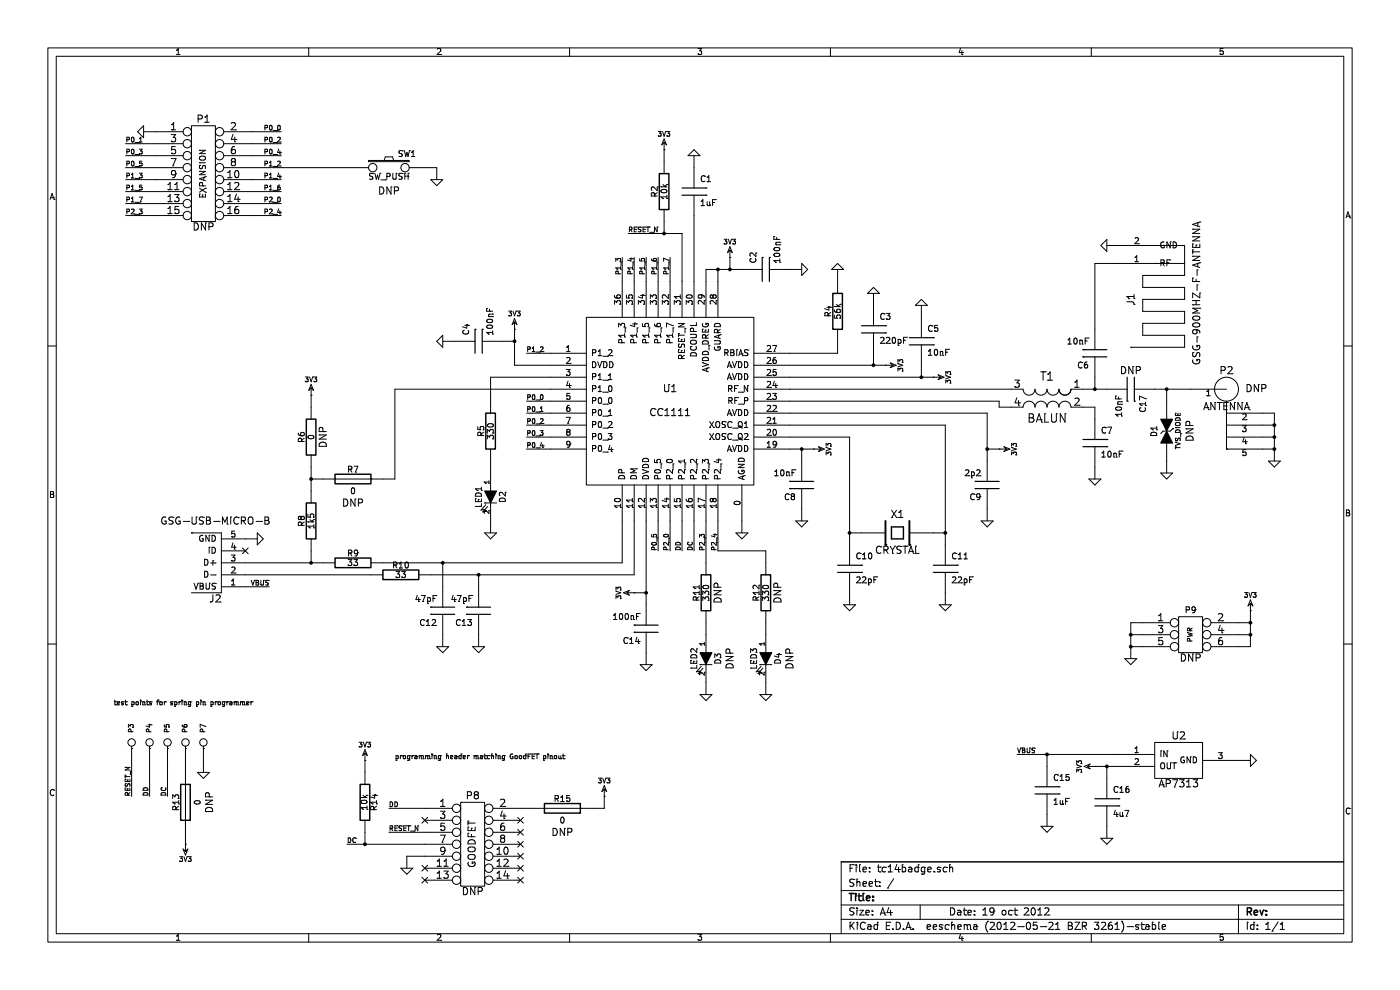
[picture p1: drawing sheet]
EESchema Schematic File Version 2  date Fri Oct 19 11:51:29 2012
LIBS:power
LIBS:device
LIBS:transistors
LIBS:conn
LIBS:linear
LIBS:regul
LIBS:74xx
LIBS:cmos4000
LIBS:adc-dac
LIBS:memory
LIBS:xilinx
LIBS:special
LIBS:microcontrollers
LIBS:dsp
LIBS:microchip
LIBS:analog_switches
LIBS:motorola
LIBS:texas
LIBS:intel
LIBS:audio
LIBS:interface
LIBS:digital-audio
LIBS:philips
LIBS:display
LIBS:cypress
LIBS:siliconi
LIBS:opto
LIBS:atmel
LIBS:contrib
LIBS:valves
LIBS:cc1111
LIBS:tc14badge-cache
EELAYER 25  0
EELAYER END
$Descr A4 11700 8267
encoding utf-8
Sheet 1 1
Title ""
Date "19 oct 2012"
Rev ""
Comp ""
Comment1 ""
Comment2 ""
Comment3 ""
Comment4 ""
$EndDescr
$Comp
L C C7
U 1 1
P 9150 3700
F 0 "C7" H 9200 3800 50  0000 L CNN
F 1 "10nF" H 9200 3600 50  0000 L CNN
F 4 "Murata" H 9150 3700 60  0001 C CNN "Manufacturer"
F 5 "GRM155R71E103KA01D" H 9150 3700 60  0001 C CNN "Part Number"
F 6 "CAP CER 10000PF 25V 10% X7R 0402" H 9150 3700 60  0001 C CNN "Description"
	1    9150 3700
	1    0    0    -1  
$EndComp
Connection ~ 9150 3250
Wire Wire Line
	9150 3150 9150 3250
Connection ~ 10450 5200
Wire Wire Line
	10450 5200 10350 5200
Wire Wire Line
	10450 5400 10350 5400
Wire Wire Line
	10450 5100 10450 5400
Connection ~ 9450 5300
Wire Wire Line
	9450 5300 9550 5300
Wire Wire Line
	2100 1100 2350 1100
Wire Wire Line
	1700 6350 1700 6450
Wire Wire Line
	1400 6650 1400 6350
Wire Wire Line
	1100 6350 1100 6650
Wire Wire Line
	5900 4700 5900 4350
Wire Wire Line
	2950 1400 2100 1400
Connection ~ 10650 3650
Wire Wire Line
	10650 3650 10550 3650
Wire Wire Line
	10650 3850 10650 3450
Wire Wire Line
	10650 3450 10550 3450
Wire Wire Line
	9750 3350 9750 3250
Wire Wire Line
	4100 3950 4100 3850
Wire Wire Line
	1050 1300 1300 1300
Wire Wire Line
	1050 1500 1300 1500
Wire Wire Line
	1050 1700 1300 1700
Wire Wire Line
	2100 1200 2350 1200
Wire Wire Line
	2100 1600 2350 1600
Wire Wire Line
	2100 1800 2350 1800
Wire Wire Line
	1200 1100 1300 1100
Wire Wire Line
	6000 4350 6000 4600
Wire Wire Line
	5600 4600 5600 4350
Wire Wire Line
	4400 3750 4600 3750
Wire Wire Line
	4400 3550 4600 3550
Wire Wire Line
	4400 3350 4600 3350
Wire Wire Line
	8500 6300 9350 6300
Wire Wire Line
	2150 4500 2050 4500
Wire Wire Line
	4350 6750 4450 6750
Wire Wire Line
	3550 6950 3250 6950
Connection ~ 3050 7050
Wire Wire Line
	3050 6950 3050 7050
Wire Wire Line
	3550 6750 3250 6750
Wire Wire Line
	5500 2350 5500 2150
Wire Wire Line
	5400 2350 5400 2150
Wire Wire Line
	4100 4450 4100 4350
Connection ~ 5550 1950
Wire Wire Line
	5250 1950 5700 1950
Wire Wire Line
	5800 4600 5800 4350
Connection ~ 3700 4700
Wire Wire Line
	5200 4700 5200 4350
Wire Wire Line
	3200 4700 5200 4700
Connection ~ 8750 6300
Wire Wire Line
	2050 4900 2250 4900
Connection ~ 2600 4700
Wire Wire Line
	2600 4600 2600 4700
Wire Wire Line
	2700 4000 2600 4000
Wire Wire Line
	4000 5400 4000 5300
Wire Wire Line
	3700 4900 3700 4700
Wire Wire Line
	2050 4800 3100 4800
Wire Wire Line
	10450 6350 10350 6350
Connection ~ 9250 6400
Wire Wire Line
	9350 6400 9150 6400
Wire Wire Line
	6600 3050 7400 3050
Wire Wire Line
	8250 4350 8250 4250
Wire Wire Line
	8250 3850 8250 3450
Wire Wire Line
	7100 4550 7100 3650
Wire Wire Line
	7100 3650 6600 3650
Connection ~ 6700 3750
Wire Wire Line
	6700 3850 6700 3750
Connection ~ 4300 2850
Connection ~ 6100 2250
Wire Wire Line
	6100 2150 6100 2250
Wire Wire Line
	6200 2250 5900 2250
Wire Wire Line
	5900 2250 5900 2350
Wire Wire Line
	6600 2950 7000 2950
Wire Wire Line
	5800 2350 5800 1800
Wire Wire Line
	7100 4950 7100 5050
Wire Wire Line
	8250 3450 6600 3450
Wire Wire Line
	8450 3250 6600 3250
Wire Wire Line
	9250 3250 9050 3250
Wire Wire Line
	9050 3400 9150 3400
Wire Wire Line
	9150 3400 9150 3500
Wire Wire Line
	9350 2050 9250 2050
Wire Wire Line
	9150 3900 9150 4000
Wire Wire Line
	6600 3350 8350 3350
Wire Wire Line
	8350 3350 8350 3400
Wire Wire Line
	8350 3400 8450 3400
Wire Wire Line
	6800 3750 6600 3750
Wire Wire Line
	7200 4450 7100 4450
Connection ~ 7100 4450
Wire Wire Line
	7800 4450 7900 4450
Connection ~ 7900 4450
Wire Wire Line
	7900 4950 7900 5050
Wire Wire Line
	5800 1300 5800 1400
Wire Wire Line
	7000 2250 7000 2350
Wire Wire Line
	6000 2350 6000 2250
Connection ~ 6000 2250
Wire Wire Line
	6600 2250 6700 2250
Wire Wire Line
	3700 2850 3800 2850
Wire Wire Line
	5400 5550 5400 5450
Wire Wire Line
	5300 4950 5400 4950
Wire Wire Line
	5400 4350 5400 5050
Connection ~ 5400 4950
Wire Wire Line
	6700 4350 6700 4250
Wire Wire Line
	7900 3550 6600 3550
Wire Wire Line
	7900 4550 7900 3550
Wire Wire Line
	8350 3750 8250 3750
Connection ~ 8250 3750
Wire Wire Line
	7000 2950 7000 2850
Wire Wire Line
	7700 2550 7700 2650
Wire Wire Line
	7800 3150 6600 3150
Wire Wire Line
	7700 3050 7700 3150
Connection ~ 7700 3150
Connection ~ 7300 3050
Wire Wire Line
	7300 2950 7300 3050
Wire Wire Line
	7300 2450 7300 2550
Wire Wire Line
	9250 6500 9250 6400
Wire Wire Line
	9250 7000 9250 6900
Wire Wire Line
	8750 6900 8750 6800
Wire Wire Line
	2700 4700 2050 4700
Wire Wire Line
	4000 4900 4000 4800
Wire Wire Line
	3700 5400 3700 5300
Wire Wire Line
	4600 3250 3300 3250
Wire Wire Line
	3300 3250 3300 4000
Wire Wire Line
	3300 4000 3200 4000
Wire Wire Line
	2600 4100 2600 3900
Connection ~ 2600 4000
Wire Wire Line
	2600 3300 2600 3400
Wire Wire Line
	3600 4800 5300 4800
Wire Wire Line
	5300 4800 5300 4350
Connection ~ 4000 4800
Wire Wire Line
	5700 4350 5700 4600
Wire Wire Line
	5700 1950 5700 2350
Wire Wire Line
	5550 1850 5550 1950
Wire Wire Line
	5550 1250 5550 1350
Wire Wire Line
	4200 2850 4300 2850
Wire Wire Line
	4300 2750 4300 3050
Wire Wire Line
	4300 3050 4600 3050
Wire Wire Line
	5600 2350 5600 2150
Wire Wire Line
	5300 2350 5300 2150
Wire Wire Line
	3550 7050 2900 7050
Wire Wire Line
	3050 6350 3050 6450
Wire Wire Line
	3400 7250 3400 7150
Wire Wire Line
	3400 7150 3550 7150
Wire Wire Line
	4950 6750 5050 6750
Wire Wire Line
	5050 6750 5050 6650
Wire Wire Line
	8750 6400 8750 6300
Wire Wire Line
	4600 2950 4400 2950
Wire Wire Line
	4600 3450 4400 3450
Wire Wire Line
	4600 3650 4400 3650
Wire Wire Line
	5200 2350 5200 2150
Wire Wire Line
	2100 1700 2350 1700
Wire Wire Line
	2100 1500 2350 1500
Wire Wire Line
	2350 1300 2100 1300
Wire Wire Line
	1300 1800 1050 1800
Wire Wire Line
	1300 1600 1050 1600
Wire Wire Line
	1300 1400 1050 1400
Wire Wire Line
	1050 1200 1300 1200
Wire Wire Line
	4100 3350 4100 3150
Wire Wire Line
	4100 3150 4600 3150
Wire Wire Line
	9750 3950 9750 3850
Wire Wire Line
	9650 3250 9950 3250
Connection ~ 9750 3250
Wire Wire Line
	9350 2200 9150 2200
Wire Wire Line
	10550 3550 10650 3550
Connection ~ 10650 3550
Wire Wire Line
	10650 3750 10550 3750
Connection ~ 10650 3750
Wire Wire Line
	3650 1500 3650 1400
Wire Wire Line
	3650 1400 3550 1400
Wire Wire Line
	5900 5300 5900 5200
Wire Wire Line
	5900 5800 5900 5700
Wire Wire Line
	6000 4600 6400 4600
Wire Wire Line
	6400 4600 6400 4700
Wire Wire Line
	6400 5800 6400 5700
Wire Wire Line
	6400 5300 6400 5200
Wire Wire Line
	9150 2200 9150 2750
Wire Wire Line
	1250 6350 1250 6650
Wire Wire Line
	1550 6350 1550 6450
Wire Wire Line
	1550 7050 1550 6950
Wire Wire Line
	5500 4350 5500 4600
Wire Wire Line
	9450 5500 9450 5200
Wire Wire Line
	9450 5200 9550 5200
Wire Wire Line
	9450 5400 9550 5400
Connection ~ 9450 5400
Wire Wire Line
	10350 5300 10450 5300
Connection ~ 10450 5300
Wire Wire Line
	6200 4450 6200 4350
$Comp
L C C17
U 1 1
P 9450 3250
F 0 "C17" H 9500 3350 50  0000 L CNN
F 1 "10nF" H 9500 3150 50  0000 L CNN
F 4 "Murata" H 9450 3250 60  0001 C CNN "Manufacturer"
F 5 "GRM188R71H103KA01D" H 9450 3250 60  0001 C CNN "Part Number"
F 6 "CAP CER 10000PF 50V 10% X7R 0603" H 9450 3250 60  0001 C CNN "Description"
F 7 "DNP" V 9300 3250 60  0000 C CNN "Note"
	1    9450 3250
	0    1    1    0   
$EndComp
$Comp
L GND #PWR01
U 1 1
P 6200 4450
F 0 "#PWR01" H 6200 4450 30  0001 C CNN
F 1 "GND" H 6200 4380 30  0001 C CNN
	1    6200 4450
	1    0    0    -1  
$EndComp
$Comp
L 3V3 #PWR02
U 1 1
P 10450 5100
F 0 "#PWR02" H 10450 5200 40  0001 C CNN
F 1 "3V3" H 10450 5225 40  0000 C CNN
	1    10450 5100
	1    0    0    -1  
$EndComp
$Comp
L GND #PWR03
U 1 1
P 9450 5500
F 0 "#PWR03" H 9450 5500 30  0001 C CNN
F 1 "GND" H 9450 5430 30  0001 C CNN
	1    9450 5500
	1    0    0    -1  
$EndComp
$Comp
L CONN_3X2 P9
U 1 1
P 9950 5350
F 0 "P9" H 9950 5600 50  0000 C CNN
F 1 "PWR" V 9950 5400 40  0000 C CNN
F 4 "DNP" H 9950 5200 60  0000 C CNN "Note"
	1    9950 5350
	1    0    0    -1  
$EndComp
Text Label 1050 1400 0    40   ~ 0
P0_5
$Comp
L 3V3 #PWR04
U 1 1
P 4300 2750
F 0 "#PWR04" H 4300 2850 40  0001 C CNN
F 1 "3V3" H 4300 2875 40  0000 C CNN
	1    4300 2750
	1    0    0    -1  
$EndComp
$Comp
L 3V3 #PWR05
U 1 1
P 7400 3050
F 0 "#PWR05" H 7400 3150 40  0001 C CNN
F 1 "3V3" H 7400 3175 40  0000 C CNN
	1    7400 3050
	0    1    1    0   
$EndComp
$Comp
L 3V3 #PWR06
U 1 1
P 7800 3150
F 0 "#PWR06" H 7800 3250 40  0001 C CNN
F 1 "3V3" H 7800 3275 40  0000 C CNN
	1    7800 3150
	0    1    1    0   
$EndComp
$Comp
L 3V3 #PWR07
U 1 1
P 8350 3750
F 0 "#PWR07" H 8350 3850 40  0001 C CNN
F 1 "3V3" H 8350 3875 40  0000 C CNN
	1    8350 3750
	0    1    1    0   
$EndComp
$Comp
L 3V3 #PWR08
U 1 1
P 6800 3750
F 0 "#PWR08" H 6800 3850 40  0001 C CNN
F 1 "3V3" H 6800 3875 40  0000 C CNN
	1    6800 3750
	0    1    1    0   
$EndComp
$Comp
L CRYSTAL X1
U 1 1
P 7500 4450
F 0 "X1" H 7500 4600 60  0000 C CNN
F 1 "CRYSTAL" H 7500 4300 60  0000 C CNN
F 4 "TXC" H 7500 4450 60  0001 C CNN "Manufacturer"
F 5 "7A-48.000MAAJ-T" H 7500 4450 60  0001 C CNN "Part Number"
F 6 "CRYSTAL 48.000 MHZ 18PF SMD" H 7500 4450 60  0001 C CNN "Description"
	1    7500 4450
	1    0    0    -1  
$EndComp
$Comp
L CC1111 U1
U 1 1
P 5600 3350
F 0 "U1" H 5600 3450 60  0000 C CNN
F 1 "CC1111" H 5600 3250 60  0000 C CNN
F 4 "Texas Instruments" H 5600 3350 60  0001 C CNN "Manufacturer"
F 5 "CC1111F32RSPR" H 5600 3350 60  0001 C CNN "Part Number"
F 6 "IC SUB1GHZ W/MCU USB 32KB 36-QFN" H 5600 3350 60  0001 C CNN "Description"
	1    5600 3350
	1    0    0    -1  
$EndComp
$Comp
L 3V3 #PWR09
U 1 1
P 9150 6400
F 0 "#PWR09" H 9150 6500 40  0001 C CNN
F 1 "3V3" H 9150 6525 40  0000 C CNN
	1    9150 6400
	0    -1   -1   0   
$EndComp
$Comp
L 3V3 #PWR010
U 1 1
P 5300 4950
F 0 "#PWR010" H 5300 5050 40  0001 C CNN
F 1 "3V3" H 5300 5075 40  0000 C CNN
	1    5300 4950
	0    -1   -1   0   
$EndComp
$Comp
L 3V3 #PWR011
U 1 1
P 5050 6650
F 0 "#PWR011" H 5050 6750 40  0001 C CNN
F 1 "3V3" H 5050 6775 40  0000 C CNN
	1    5050 6650
	1    0    0    -1  
$EndComp
$Comp
L 3V3 #PWR012
U 1 1
P 3050 6350
F 0 "#PWR012" H 3050 6450 40  0001 C CNN
F 1 "3V3" H 3050 6475 40  0000 C CNN
	1    3050 6350
	1    0    0    -1  
$EndComp
$Comp
L GND #PWR013
U 1 1
P 1700 6450
F 0 "#PWR013" H 1700 6450 30  0001 C CNN
F 1 "GND" H 1700 6380 30  0001 C CNN
	1    1700 6450
	1    0    0    -1  
$EndComp
$Comp
L 3V3 #PWR014
U 1 1
P 1550 7050
F 0 "#PWR014" H 1550 7150 40  0001 C CNN
F 1 "3V3" H 1550 7175 40  0000 C CNN
	1    1550 7050
	-1   0    0    1   
$EndComp
$Comp
L 3V3 #PWR015
U 1 1
P 2600 3300
F 0 "#PWR015" H 2600 3400 40  0001 C CNN
F 1 "3V3" H 2600 3425 40  0000 C CNN
	1    2600 3300
	1    0    0    -1  
$EndComp
$Comp
L 3V3 #PWR016
U 1 1
P 6100 2150
F 0 "#PWR016" H 6100 2250 40  0001 C CNN
F 1 "3V3" H 6100 2275 40  0000 C CNN
	1    6100 2150
	1    0    0    -1  
$EndComp
$Comp
L 3V3 #PWR017
U 1 1
P 5550 1250
F 0 "#PWR017" H 5550 1350 40  0001 C CNN
F 1 "3V3" H 5550 1375 40  0000 C CNN
	1    5550 1250
	1    0    0    -1  
$EndComp
Text Notes 3300 6350 0    40   ~ 0
programming header matching GoodFET pinout
Text Notes 950  5900 0    40   ~ 0
test points for spring pin programmer
$Comp
L R-SHORTED R13
U 1 1
P 1550 6700
F 0 "R13" V 1630 6700 50  0000 C CNN
F 1 "0" V 1450 6700 50  0000 C CNN
F 4 "DNP" V 1350 6700 60  0000 C CNN "Note"
	1    1550 6700
	-1   0    0    1   
$EndComp
Text Label 1400 6650 1    40   ~ 0
DC
Text Label 1250 6650 1    40   ~ 0
DD
Text Label 1100 6650 1    40   ~ 0
RESET_N
$Comp
L CONN_1 P7
U 1 1
P 1700 6200
F 0 "P7" H 1780 6200 40  0000 L CNN
F 1 "GND" H 1700 6255 30  0001 C CNN
F 4 "DNP" H 1700 6200 60  0001 C CNN "Note"
	1    1700 6200
	0    -1   -1   0   
$EndComp
$Comp
L CONN_1 P6
U 1 1
P 1550 6200
F 0 "P6" H 1630 6200 40  0000 L CNN
F 1 "3V3" H 1550 6255 30  0001 C CNN
F 4 "DNP" H 1550 6200 60  0001 C CNN "Note"
	1    1550 6200
	0    -1   -1   0   
$EndComp
$Comp
L CONN_1 P5
U 1 1
P 1400 6200
F 0 "P5" H 1480 6200 40  0000 L CNN
F 1 "DC" H 1400 6255 30  0001 C CNN
F 4 "DNP" H 1400 6200 60  0001 C CNN "Note"
	1    1400 6200
	0    -1   -1   0   
$EndComp
$Comp
L CONN_1 P4
U 1 1
P 1250 6200
F 0 "P4" H 1330 6200 40  0000 L CNN
F 1 "DD" H 1250 6255 30  0001 C CNN
F 4 "DNP" H 1250 6200 60  0001 C CNN "Note"
	1    1250 6200
	0    -1   -1   0   
$EndComp
$Comp
L CONN_1 P3
U 1 1
P 1100 6200
F 0 "P3" H 1180 6200 40  0000 L CNN
F 1 "RESET_N" H 1100 6255 30  0001 C CNN
F 4 "DNP" H 1100 6200 60  0001 C CNN "Note"
	1    1100 6200
	0    -1   -1   0   
$EndComp
$Comp
L LED D4
U 1 1
P 6400 5500
F 0 "D4" H 6400 5600 50  0000 C CNN
F 1 "LED3" H 6400 5400 50  0000 C CNN
F 4 "OSRAM" H 6400 5500 60  0001 C CNN "Manufacturer"
F 5 "LG Q971-KN-1" H 6400 5500 60  0001 C CNN "Part Number"
F 6 "LED CHIPLED 570NM GREEN 0603 SMD" H 6400 5500 60  0001 C CNN "Description"
F 7 "DNP" H 6400 5700 60  0000 C CNN "Note"
	1    6400 5500
	0    1    1    0   
$EndComp
$Comp
L R R12
U 1 1
P 6400 4950
F 0 "R12" V 6480 4950 50  0000 C CNN
F 1 "330" V 6400 4950 50  0000 C CNN
F 4 "Stackpole" H 6400 4950 60  0001 C CNN "Manufacturer"
F 5 "RMCF0603JT330R" H 6400 4950 60  0001 C CNN "Part Number"
F 6 "RES 330 OHM 1/10W 5% 0603 SMD" H 6400 4950 60  0001 C CNN "Description"
F 7 "DNP" V 6300 4950 60  0000 C CNN "Note"
	1    6400 4950
	-1   0    0    1   
$EndComp
$Comp
L GND #PWR018
U 1 1
P 6400 5800
F 0 "#PWR018" H 6400 5800 30  0001 C CNN
F 1 "GND" H 6400 5730 30  0001 C CNN
	1    6400 5800
	1    0    0    -1  
$EndComp
$Comp
L GND #PWR019
U 1 1
P 5900 5800
F 0 "#PWR019" H 5900 5800 30  0001 C CNN
F 1 "GND" H 5900 5730 30  0001 C CNN
	1    5900 5800
	1    0    0    -1  
$EndComp
$Comp
L R R11
U 1 1
P 5900 4950
F 0 "R11" V 5980 4950 50  0000 C CNN
F 1 "330" V 5900 4950 50  0000 C CNN
F 4 "Stackpole" H 5900 4950 60  0001 C CNN "Manufacturer"
F 5 "RMCF0603JT330R" H 5900 4950 60  0001 C CNN "Part Number"
F 6 "RES 330 OHM 1/10W 5% 0603 SMD" H 5900 4950 60  0001 C CNN "Description"
F 7 "DNP" V 5800 4950 60  0000 C CNN "Note"
	1    5900 4950
	-1   0    0    1   
$EndComp
$Comp
L LED D3
U 1 1
P 5900 5500
F 0 "D3" H 5900 5600 50  0000 C CNN
F 1 "LED2" H 5900 5400 50  0000 C CNN
F 4 "OSRAM" H 5900 5500 60  0001 C CNN "Manufacturer"
F 5 "LG Q971-KN-1" H 5900 5500 60  0001 C CNN "Part Number"
F 6 "LED CHIPLED 570NM GREEN 0603 SMD" H 5900 5500 60  0001 C CNN "Description"
F 7 "DNP" H 5900 5700 60  0000 C CNN "Note"
	1    5900 5500
	0    1    1    0   
$EndComp
$Comp
L GND #PWR020
U 1 1
P 3650 1500
F 0 "#PWR020" H 3650 1500 30  0001 C CNN
F 1 "GND" H 3650 1430 30  0001 C CNN
	1    3650 1500
	1    0    0    -1  
$EndComp
$Comp
L SW_PUSH SW1
U 1 1
P 3250 1400
F 0 "SW1" H 3400 1510 50  0000 C CNN
F 1 "SW_PUSH" H 3250 1320 50  0000 C CNN
F 4 "TE Connectivity" H 3250 1400 60  0001 C CNN "Manufacturer"
F 5 "FSM2JSMA" H 3250 1400 60  0001 C CNN "Part Number"
F 6 "SWITCH TACT 6MM SMD GULL WING" H 3250 1400 60  0001 C CNN "Description"
F 7 "DNP" H 3250 1200 60  0000 C CNN "Note"
	1    3250 1400
	1    0    0    -1  
$EndComp
$Comp
L GND #PWR021
U 1 1
P 10650 3850
F 0 "#PWR021" H 10650 3850 30  0001 C CNN
F 1 "GND" H 10650 3780 30  0001 C CNN
	1    10650 3850
	1    0    0    -1  
$EndComp
$Comp
L GND #PWR022
U 1 1
P 9750 3950
F 0 "#PWR022" H 9750 3950 30  0001 C CNN
F 1 "GND" H 9750 3880 30  0001 C CNN
	1    9750 3950
	1    0    0    -1  
$EndComp
$Comp
L GSG-DIODE-TVS-BI D1
U 1 1
P 9750 3600
F 0 "D1" H 9750 3700 50  0000 C CNN
F 1 "TVS_DIODE" H 9750 3500 40  0000 C CNN
F 4 "Murata" H 9750 3600 60  0001 C CNN "Manufacturer"
F 5 "LXES15AAA1-100" H 9750 3600 60  0001 C CNN "Part Number"
F 6 "TVS DIODE ESD .05PF 15KV 0402" H 9750 3600 60  0001 C CNN "Description"
F 7 "DNP" H 9750 3400 60  0000 C CNN "Note"
	1    9750 3600
	0    -1   -1   0   
$EndComp
$Comp
L GSG-SMA-CONN P2
U 1 1
P 10250 3250
F 0 "P2" H 10250 3400 60  0000 C CNN
F 1 "ANTENNA" H 10250 3100 60  0000 C CNN
F 4 "TE Connectivity" H 10250 3250 60  0001 C CNN "Manufacturer"
F 5 "2081233-1" H 10250 3250 60  0001 C CNN "Part Number"
F 6 "CONN JACK SMA PCB VERT" H 10250 3250 60  0001 C CNN "Description"
F 7 "DNP" H 10000 3250 60  0000 C CNN "Note"
	1    10250 3250
	-1   0    0    -1  
$EndComp
Text Label 2350 1100 2    40   ~ 0
P0_0
Text Label 1050 1200 0    40   ~ 0
P0_1
Text Label 2350 1200 2    40   ~ 0
P0_2
Text Label 1050 1300 0    40   ~ 0
P0_3
Text Label 2350 1300 2    40   ~ 0
P0_4
Text Label 2350 1400 2    40   ~ 0
P1_2
Text Label 1050 1500 0    40   ~ 0
P1_3
Text Label 2350 1500 2    40   ~ 0
P1_4
Text Label 1050 1600 0    40   ~ 0
P1_5
Text Label 2350 1600 2    40   ~ 0
P1_6
Text Label 1050 1700 0    40   ~ 0
P1_7
Text Label 2350 1700 2    40   ~ 0
P2_0
Text Label 1050 1800 0    40   ~ 0
P2_3
Text Label 2350 1800 2    40   ~ 0
P2_4
$Comp
L GND #PWR023
U 1 1
P 1200 1100
F 0 "#PWR023" H 1200 1100 30  0001 C CNN
F 1 "GND" H 1200 1030 30  0001 C CNN
	1    1200 1100
	0    1    1    0   
$EndComp
$Comp
L CONN_8X2 P1
U 1 1
P 1700 1450
F 0 "P1" H 1700 1900 60  0000 C CNN
F 1 "EXPANSION" V 1700 1450 50  0000 C CNN
F 4 "DNP" H 1700 1000 60  0000 C CNN "Note"
	1    1700 1450
	1    0    0    -1  
$EndComp
Text Label 5600 2150 3    40   ~ 0
P1_7
Text Label 5500 2150 3    40   ~ 0
P1_6
Text Label 5400 2150 3    40   ~ 0
P1_5
Text Label 5300 2150 3    40   ~ 0
P1_4
Text Label 5200 2150 3    40   ~ 0
P1_3
Text Label 5500 4600 1    40   ~ 0
P0_5
Text Label 5600 4600 1    40   ~ 0
P2_0
Text Label 5900 4600 1    40   ~ 0
P2_3
Text Label 6000 4600 1    40   ~ 0
P2_4
Text Label 4400 3750 0    40   ~ 0
P0_4
Text Label 4400 3650 0    40   ~ 0
P0_3
Text Label 4400 3550 0    40   ~ 0
P0_2
Text Label 4400 3450 0    40   ~ 0
P0_1
Text Label 4400 3350 0    40   ~ 0
P0_0
Text Label 4400 2950 0    40   ~ 0
P1_2
Text Label 8500 6300 0    40   ~ 0
VBUS
$Comp
L GND #PWR024
U 1 1
P 2150 4500
F 0 "#PWR024" H 2150 4500 30  0001 C CNN
F 1 "GND" H 2150 4430 30  0001 C CNN
	1    2150 4500
	0    -1   -1   0   
$EndComp
NoConn ~ 2050 4600
Text Label 2250 4900 2    40   ~ 0
VBUS
$Comp
L R-SHORTED R15
U 1 1
P 4700 6750
F 0 "R15" V 4780 6750 50  0000 C CNN
F 1 "0" V 4600 6750 50  0000 C CNN
F 4 "DNP" V 4500 6750 60  0000 C CNN "Note"
	1    4700 6750
	0    -1   -1   0   
$EndComp
NoConn ~ 4350 7350
NoConn ~ 4350 7250
NoConn ~ 4350 7150
NoConn ~ 4350 7050
NoConn ~ 4350 6950
NoConn ~ 4350 6850
NoConn ~ 3550 6850
NoConn ~ 3550 7350
NoConn ~ 3550 7250
$Comp
L GND #PWR025
U 1 1
P 3400 7250
F 0 "#PWR025" H 3400 7250 30  0001 C CNN
F 1 "GND" H 3400 7180 30  0001 C CNN
	1    3400 7250
	1    0    0    -1  
$EndComp
Text Label 3250 6950 0    40   ~ 0
RESET_N
Text Label 2900 7050 0    40   ~ 0
DC
Text Label 3250 6750 0    40   ~ 0
DD
$Comp
L CONN_7X2 P8
U 1 1
P 3950 7050
F 0 "P8" H 3950 7450 60  0000 C CNN
F 1 "GOODFET" V 3950 7050 60  0000 C CNN
F 4 "DNP" H 3950 6650 60  0000 C CNN "Note"
	1    3950 7050
	1    0    0    -1  
$EndComp
$Comp
L R R14
U 1 1
P 3050 6700
F 0 "R14" V 3130 6700 50  0000 C CNN
F 1 "10k" V 3050 6700 50  0000 C CNN
F 4 "Stackpole" H 3050 6700 60  0001 C CNN "Manufacturer"
F 5 "RMCF0603JT10K0" H 3050 6700 60  0001 C CNN "Part Number"
F 6 "RES 10K OHM 1/10W 5% 0603 SMD" H 3050 6700 60  0001 C CNN "Description"
	1    3050 6700
	1    0    0    -1  
$EndComp
$Comp
L GND #PWR026
U 1 1
P 4100 4450
F 0 "#PWR026" H 4100 4450 30  0001 C CNN
F 1 "GND" H 4100 4380 30  0001 C CNN
	1    4100 4450
	1    0    0    -1  
$EndComp
$Comp
L R R5
U 1 1
P 4100 3600
F 0 "R5" V 4180 3600 50  0000 C CNN
F 1 "330" V 4100 3600 50  0000 C CNN
F 4 "Stackpole" H 4100 3600 60  0001 C CNN "Manufacturer"
F 5 "RMCF0603JT330R" H 4100 3600 60  0001 C CNN "Part Number"
F 6 "RES 330 OHM 1/10W 5% 0603 SMD" H 4100 3600 60  0001 C CNN "Description"
	1    4100 3600
	-1   0    0    1   
$EndComp
$Comp
L LED D2
U 1 1
P 4100 4150
F 0 "D2" H 4100 4250 50  0000 C CNN
F 1 "LED1" H 4100 4050 50  0000 C CNN
F 4 "OSRAM" H 4100 4150 60  0001 C CNN "Manufacturer"
F 5 "LG Q971-KN-1" H 4100 4150 60  0001 C CNN "Part Number"
F 6 "LED CHIPLED 570NM GREEN 0603 SMD" H 4100 4150 60  0001 C CNN "Description"
	1    4100 4150
	0    1    1    0   
$EndComp
Text Label 5250 1950 0    40   ~ 0
RESET_N
$Comp
L R R2
U 1 1
P 5550 1600
F 0 "R2" V 5630 1600 50  0000 C CNN
F 1 "10k" V 5550 1600 50  0000 C CNN
F 4 "Stackpole" H 5550 1600 60  0001 C CNN "Manufacturer"
F 5 "RMCF0603JT10K0" H 5550 1600 60  0001 C CNN "Part Number"
F 6 "RES 10K OHM 1/10W 5% 0603 SMD" H 5550 1600 60  0001 C CNN "Description"
	1    5550 1600
	-1   0    0    1   
$EndComp
Text Label 5800 4600 1    40   ~ 0
DC
Text Label 5700 4600 1    40   ~ 0
DD
$Comp
L R-SHORTED R7
U 1 1
P 2950 4000
F 0 "R7" V 3030 4000 50  0000 C CNN
F 1 "0" V 2850 4000 50  0000 C CNN
F 4 "DNP" V 2750 4000 60  0000 C CNN "Note"
	1    2950 4000
	0    -1   -1   0   
$EndComp
$Comp
L R R6
U 1 1
P 2600 3650
F 0 "R6" V 2680 3650 50  0000 C CNN
F 1 "0" V 2600 3650 50  0000 C CNN
F 4 "DNP" V 2500 3650 60  0000 C CNN "Note"
	1    2600 3650
	-1   0    0    1   
$EndComp
$Comp
L R R8
U 1 1
P 2600 4350
F 0 "R8" V 2680 4350 50  0000 C CNN
F 1 "1k5" V 2600 4350 50  0000 C CNN
F 4 "Rohm" H 2600 4350 60  0001 C CNN "Manufacturer"
F 5 "MCR03ERTF1501" H 2600 4350 60  0001 C CNN "Part Number"
F 6 "RES 1.50K OHM 1/10W 1% 0603 SMD" H 2600 4350 60  0001 C CNN "Description"
	1    2600 4350
	-1   0    0    1   
$EndComp
$Comp
L GND #PWR027
U 1 1
P 4000 5400
F 0 "#PWR027" H 4000 5400 30  0001 C CNN
F 1 "GND" H 4000 5330 30  0001 C CNN
	1    4000 5400
	1    0    0    -1  
$EndComp
$Comp
L GND #PWR028
U 1 1
P 3700 5400
F 0 "#PWR028" H 3700 5400 30  0001 C CNN
F 1 "GND" H 3700 5330 30  0001 C CNN
	1    3700 5400
	1    0    0    -1  
$EndComp
$Comp
L C C13
U 1 1
P 4000 5100
F 0 "C13" H 4050 5200 50  0000 L CNN
F 1 "47pF" H 4050 5000 50  0000 L CNN
F 4 "Murata" H 4000 5100 60  0001 C CNN "Manufacturer"
F 5 "GRM1885C1H470JA01D" H 4000 5100 60  0001 C CNN "Part Number"
F 6 "CAP CER 47PF 50V 5% NP0 0603" H 4000 5100 60  0001 C CNN "Description"
	1    4000 5100
	-1   0    0    1   
$EndComp
$Comp
L C C12
U 1 1
P 3700 5100
F 0 "C12" H 3750 5200 50  0000 L CNN
F 1 "47pF" H 3750 5000 50  0000 L CNN
F 4 "Murata" H 3700 5100 60  0001 C CNN "Manufacturer"
F 5 "GRM1885C1H470JA01D" H 3700 5100 60  0001 C CNN "Part Number"
F 6 "CAP CER 47PF 50V 5% NP0 0603" H 3700 5100 60  0001 C CNN "Description"
	1    3700 5100
	-1   0    0    1   
$EndComp
$Comp
L R R10
U 1 1
P 3350 4800
F 0 "R10" V 3430 4800 50  0000 C CNN
F 1 "33" V 3350 4800 50  0000 C CNN
F 4 "Rohm" H 3350 4800 60  0001 C CNN "Manufacturer"
F 5 "MCR03ERTF33R0" H 3350 4800 60  0001 C CNN "Part Number"
F 6 "RES 33.0 OHM 1/10W 1% 0603 SMD" H 3350 4800 60  0001 C CNN "Description"
	1    3350 4800
	0    -1   -1   0   
$EndComp
$Comp
L R R9
U 1 1
P 2950 4700
F 0 "R9" V 3030 4700 50  0000 C CNN
F 1 "33" V 2950 4700 50  0000 C CNN
F 4 "Rohm" H 2950 4700 60  0001 C CNN "Manufacturer"
F 5 "MCR03ERTF33R0" H 2950 4700 60  0001 C CNN "Part Number"
F 6 "RES 33.0 OHM 1/10W 1% 0603 SMD" H 2950 4700 60  0001 C CNN "Description"
	1    2950 4700
	0    -1   -1   0   
$EndComp
$Comp
L GSG-USB-MICRO-B J2
U 1 1
P 1800 4700
F 0 "J2" H 1800 5000 60  0000 C CNN
F 1 "GSG-USB-MICRO-B" H 1800 4350 60  0000 C CNN
F 4 "FCI" H 1800 4700 60  0001 C CNN "Manufacturer"
F 5 "10103594-0001LF" H 1800 4700 60  0001 C CNN "Part Number"
F 6 "CONN RCPT STD MICRO USB TYPE B" H 1800 4700 60  0001 C CNN "Description"
	1    1800 4700
	-1   0    0    1   
$EndComp
$Comp
L GND #PWR029
U 1 1
P 8750 6900
F 0 "#PWR029" H 8750 6900 30  0001 C CNN
F 1 "GND" H 8750 6830 30  0001 C CNN
	1    8750 6900
	1    0    0    -1  
$EndComp
$Comp
L GND #PWR030
U 1 1
P 10450 6350
F 0 "#PWR030" H 10450 6350 30  0001 C CNN
F 1 "GND" H 10450 6280 30  0001 C CNN
	1    10450 6350
	0    -1   -1   0   
$EndComp
$Comp
L GND #PWR031
U 1 1
P 9250 7000
F 0 "#PWR031" H 9250 7000 30  0001 C CNN
F 1 "GND" H 9250 6930 30  0001 C CNN
	1    9250 7000
	1    0    0    -1  
$EndComp
$Comp
L C C16
U 1 1
P 9250 6700
F 0 "C16" H 9300 6800 50  0000 L CNN
F 1 "4u7" H 9300 6600 50  0000 L CNN
F 4 "Taiyo Yuden" H 9250 6700 60  0001 C CNN "Manufacturer"
F 5 "JMK107BJ475KA-T" H 9250 6700 60  0001 C CNN "Part Number"
F 6 "CAP CER 4.7UF 6.3V 10% X5R 0603" H 9250 6700 60  0001 C CNN "Description"
	1    9250 6700
	1    0    0    -1  
$EndComp
$Comp
L C C15
U 1 1
P 8750 6600
F 0 "C15" H 8800 6700 50  0000 L CNN
F 1 "1uF" H 8800 6500 50  0000 L CNN
F 4 "Taiyo Yuden" H 8750 6600 60  0001 C CNN "Manufacturer"
F 5 "LMK107B7105KA-T" H 8750 6600 60  0001 C CNN "Part Number"
F 6 "CAP CER 1UF 10V 10% X7R 0603" H 8750 6600 60  0001 C CNN "Description"
	1    8750 6600
	1    0    0    -1  
$EndComp
$Comp
L AP7313 U2
U 1 1
P 9850 6350
F 0 "U2" H 9850 6550 60  0000 C CNN
F 1 "AP7313" H 9850 6150 60  0000 C CNN
F 4 "Diodes Inc." H 9850 6350 60  0001 C CNN "Manufacturer"
F 5 "AP7313-33SAG-7" H 9850 6350 60  0001 C CNN "Part Number"
F 6 "IC REG LDO 3.3V .15A SOT23" H 9850 6350 60  0001 C CNN "Description"
	1    9850 6350
	1    0    0    -1  
$EndComp
$Comp
L GND #PWR032
U 1 1
P 7300 2450
F 0 "#PWR032" H 7300 2450 30  0001 C CNN
F 1 "GND" H 7300 2380 30  0001 C CNN
	1    7300 2450
	-1   0    0    1   
$EndComp
$Comp
L C C3
U 1 1
P 7300 2750
F 0 "C3" H 7350 2850 50  0000 L CNN
F 1 "220pF" H 7350 2650 50  0000 L CNN
F 4 "Murata" H 7300 2750 60  0001 C CNN "Manufacturer"
F 5 "GRM155R71H221KA01D" H 7300 2750 60  0001 C CNN "Part Number"
F 6 "CAP CER 220PF 50V 10% X7R 0402" H 7300 2750 60  0001 C CNN "Description"
	1    7300 2750
	1    0    0    -1  
$EndComp
$Comp
L C C5
U 1 1
P 7700 2850
F 0 "C5" H 7750 2950 50  0000 L CNN
F 1 "10nF" H 7750 2750 50  0000 L CNN
F 4 "Murata" H 7700 2850 60  0001 C CNN "Manufacturer"
F 5 "GRM155R71E103KA01D" H 7700 2850 60  0001 C CNN "Part Number"
F 6 "CAP CER 10000PF 25V 10% X7R 0402" H 7700 2850 60  0001 C CNN "Description"
	1    7700 2850
	1    0    0    -1  
$EndComp
$Comp
L GND #PWR033
U 1 1
P 7700 2550
F 0 "#PWR033" H 7700 2550 30  0001 C CNN
F 1 "GND" H 7700 2480 30  0001 C CNN
	1    7700 2550
	-1   0    0    1   
$EndComp
$Comp
L GND #PWR034
U 1 1
P 8250 4350
F 0 "#PWR034" H 8250 4350 30  0001 C CNN
F 1 "GND" H 8250 4280 30  0001 C CNN
	1    8250 4350
	1    0    0    -1  
$EndComp
$Comp
L C C9
U 1 1
P 8250 4050
F 0 "C9" H 8300 4150 50  0000 L CNN
F 1 "2p2" H 8300 3950 50  0000 L CNN
F 4 "Murata" H 8250 4050 60  0001 C CNN "Manufacturer"
F 5 "GRM1555C1H2R2CZ01D" H 8250 4050 60  0001 C CNN "Part Number"
F 6 "CAP CER 2.2PF 50V NP0 0402" H 8250 4050 60  0001 C CNN "Description"
	1    8250 4050
	-1   0    0    1   
$EndComp
$Comp
L GND #PWR035
U 1 1
P 6700 4350
F 0 "#PWR035" H 6700 4350 30  0001 C CNN
F 1 "GND" H 6700 4280 30  0001 C CNN
	1    6700 4350
	1    0    0    -1  
$EndComp
$Comp
L C C8
U 1 1
P 6700 4050
F 0 "C8" H 6750 4150 50  0000 L CNN
F 1 "10nF" H 6750 3950 50  0000 L CNN
F 4 "Murata" H 6700 4050 60  0001 C CNN "Manufacturer"
F 5 "GRM155R71E103KA01D" H 6700 4050 60  0001 C CNN "Part Number"
F 6 "CAP CER 10000PF 25V 10% X7R 0402" H 6700 4050 60  0001 C CNN "Description"
	1    6700 4050
	-1   0    0    1   
$EndComp
$Comp
L C C14
U 1 1
P 5400 5250
F 0 "C14" H 5450 5350 50  0000 L CNN
F 1 "100nF" H 5450 5150 50  0000 L CNN
F 4 "Murata" H 5400 5250 60  0001 C CNN "Manufacturer"
F 5 "GRM155R61A104KA01D" H 5400 5250 60  0001 C CNN "Part Number"
F 6 "CAP CER 0.1UF 10V 10% X5R 0402" H 5400 5250 60  0001 C CNN "Description"
	1    5400 5250
	-1   0    0    1   
$EndComp
$Comp
L GND #PWR036
U 1 1
P 5400 5550
F 0 "#PWR036" H 5400 5550 30  0001 C CNN
F 1 "GND" H 5400 5480 30  0001 C CNN
	1    5400 5550
	1    0    0    -1  
$EndComp
$Comp
L GND #PWR037
U 1 1
P 3700 2850
F 0 "#PWR037" H 3700 2850 30  0001 C CNN
F 1 "GND" H 3700 2780 30  0001 C CNN
	1    3700 2850
	0    1    1    0   
$EndComp
$Comp
L C C4
U 1 1
P 4000 2850
F 0 "C4" H 4050 2950 50  0000 L CNN
F 1 "100nF" H 4050 2750 50  0000 L CNN
F 4 "Murata" H 4000 2850 60  0001 C CNN "Manufacturer"
F 5 "GRM155R61A104KA01D" H 4000 2850 60  0001 C CNN "Part Number"
F 6 "CAP CER 0.1UF 10V 10% X5R 0402" H 4000 2850 60  0001 C CNN "Description"
	1    4000 2850
	0    -1   -1   0   
$EndComp
$Comp
L GND #PWR038
U 1 1
P 6700 2250
F 0 "#PWR038" H 6700 2250 30  0001 C CNN
F 1 "GND" H 6700 2180 30  0001 C CNN
	1    6700 2250
	0    -1   -1   0   
$EndComp
$Comp
L C C2
U 1 1
P 6400 2250
F 0 "C2" H 6450 2350 50  0000 L CNN
F 1 "100nF" H 6450 2150 50  0000 L CNN
F 4 "Murata" H 6400 2250 60  0001 C CNN "Manufacturer"
F 5 "GRM155R61A104KA01D" H 6400 2250 60  0001 C CNN "Part Number"
F 6 "CAP CER 0.1UF 10V 10% X5R 0402" H 6400 2250 60  0001 C CNN "Description"
	1    6400 2250
	0    -1   -1   0   
$EndComp
$Comp
L GND #PWR039
U 1 1
P 7000 2250
F 0 "#PWR039" H 7000 2250 30  0001 C CNN
F 1 "GND" H 7000 2180 30  0001 C CNN
	1    7000 2250
	-1   0    0    1   
$EndComp
$Comp
L R R4
U 1 1
P 7000 2600
F 0 "R4" V 7080 2600 50  0000 C CNN
F 1 "56k" V 7000 2600 50  0000 C CNN
F 4 "Rohm" H 7000 2600 60  0001 C CNN "Manufacturer"
F 5 "MCR01MRTF5602" H 7000 2600 60  0001 C CNN "Part Number"
F 6 "RES 56.0K OHM 1/16W 1% 0402 SMD" H 7000 2600 60  0001 C CNN "Description"
	1    7000 2600
	-1   0    0    1   
$EndComp
$Comp
L GND #PWR040
U 1 1
P 5800 1300
F 0 "#PWR040" H 5800 1300 30  0001 C CNN
F 1 "GND" H 5800 1230 30  0001 C CNN
	1    5800 1300
	-1   0    0    1   
$EndComp
$Comp
L C C1
U 1 1
P 5800 1600
F 0 "C1" H 5850 1700 50  0000 L CNN
F 1 "1uF" H 5850 1500 50  0000 L CNN
F 4 "Taiyo Yuden" H 5800 1600 60  0001 C CNN "Manufacturer"
F 5 "LMK107B7105KA-T" H 5800 1600 60  0001 C CNN "Part Number"
F 6 "CAP CER 1UF 10V 10% X7R 0603" H 5800 1600 60  0001 C CNN "Description"
	1    5800 1600
	1    0    0    -1  
$EndComp
$Comp
L GND #PWR041
U 1 1
P 7900 5050
F 0 "#PWR041" H 7900 5050 30  0001 C CNN
F 1 "GND" H 7900 4980 30  0001 C CNN
	1    7900 5050
	1    0    0    -1  
$EndComp
$Comp
L GND #PWR042
U 1 1
P 7100 5050
F 0 "#PWR042" H 7100 5050 30  0001 C CNN
F 1 "GND" H 7100 4980 30  0001 C CNN
	1    7100 5050
	1    0    0    -1  
$EndComp
$Comp
L C C11
U 1 1
P 7900 4750
F 0 "C11" H 7950 4850 50  0000 L CNN
F 1 "22pF" H 7950 4650 50  0000 L CNN
F 4 "Murata" H 7900 4750 60  0001 C CNN "Manufacturer"
F 5 "GRM1555C1H220JA01D" H 7900 4750 60  0001 C CNN "Part Number"
F 6 "CAP CER 22PF 50V 5% NP0 0402" H 7900 4750 60  0001 C CNN "Description"
	1    7900 4750
	1    0    0    -1  
$EndComp
$Comp
L C C10
U 1 1
P 7100 4750
F 0 "C10" H 7150 4850 50  0000 L CNN
F 1 "22pF" H 7150 4650 50  0000 L CNN
F 4 "Murata" H 7100 4750 60  0001 C CNN "Manufacturer"
F 5 "GRM1555C1H220JA01D" H 7100 4750 60  0001 C CNN "Part Number"
F 6 "CAP CER 22PF 50V 5% NP0 0402" H 7100 4750 60  0001 C CNN "Description"
	1    7100 4750
	1    0    0    -1  
$EndComp
$Comp
L GND #PWR043
U 1 1
P 9250 2050
F 0 "#PWR043" H 9250 2050 30  0001 C CNN
F 1 "GND" H 9250 1980 30  0001 C CNN
	1    9250 2050
	0    1    1    0   
$EndComp
$Comp
L C C6
U 1 1
P 9150 2950
F 0 "C6" H 9200 3050 50  0000 L CNN
F 1 "10nF" H 9200 2850 50  0000 L CNN
F 4 "Murata" H 9150 2950 60  0001 C CNN "Manufacturer"
F 5 "GRM188R71H103KA01D" H 9150 2950 60  0001 C CNN "Part Number"
F 6 "CAP CER 10000PF 50V 10% X7R 0603" H 9150 2950 60  0001 C CNN "Description"
	1    9150 2950
	-1   0    0    1   
$EndComp
$Comp
L GND #PWR044
U 1 1
P 9150 4000
F 0 "#PWR044" H 9150 4000 30  0001 C CNN
F 1 "GND" H 9150 3930 30  0001 C CNN
	1    9150 4000
	1    0    0    -1  
$EndComp
$Comp
L GSG-900MHZ-F-ANTENNA J1
U 1 1
P 9350 2200
F 0 "J1" H 9650 2300 60  0000 C CNN
F 1 "GSG-900MHZ-F-ANTENNA" H 9600 2850 60  0000 C CNN
F 4 "DNP" H 9350 2200 60  0001 C CNN "Note"
	1    9350 2200
	0    1    1    0   
$EndComp
$Comp
L BALUN-B0310J50100AHF T1
U 1 1
P 8750 3350
F 0 "T1" H 8750 3550 70  0000 C CNN
F 1 "BALUN" H 8750 3200 70  0000 C CNN
F 4 "Anaren" H 8750 3350 60  0001 C CNN "Manufacturer"
F 5 "B0310J50100AHF" H 8750 3350 60  0001 C CNN "Part Number"
F 6 "Ultra Low Profile 0805 Balun 50 to 100 ohm Balanced" H 8750 3350 60  0001 C CNN "Description"
	1    8750 3350
	1    0    0    -1  
$EndComp
$EndSCHEMATC
